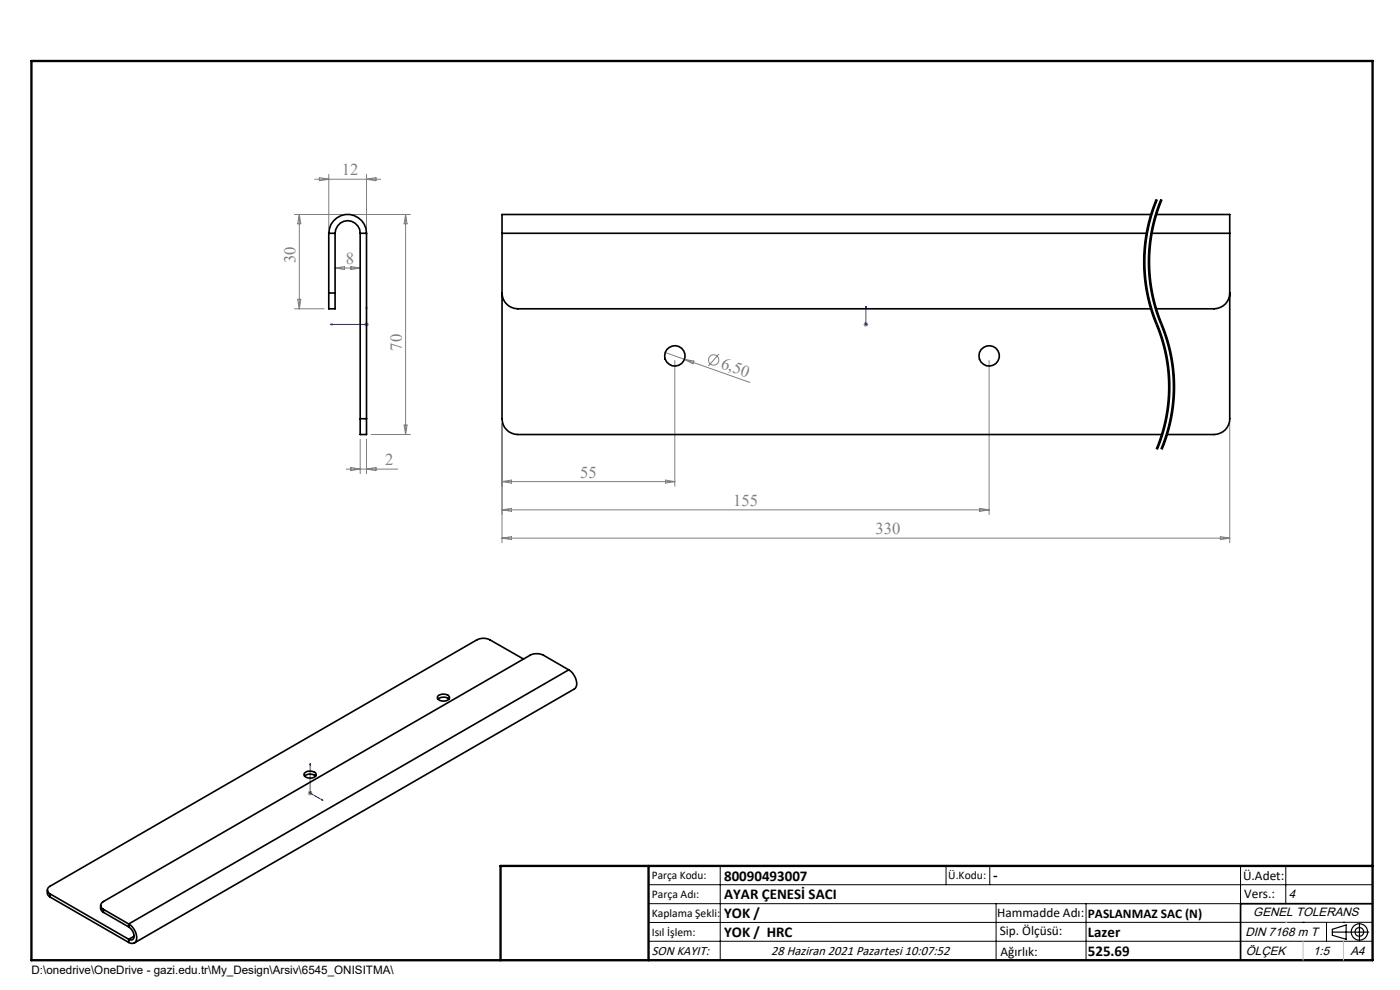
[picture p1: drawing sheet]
<svg xmlns="http://www.w3.org/2000/svg" width="297mm" height="210mm" viewBox="0 0 297 210" stroke-linecap="round" stroke-linejoin="round" font-family="sans-serif">
<g fill="none" stroke="#808080" stroke-width=".21">
<path d="M66.7 38h14.1M67.8 37.7l1.9 .3-1.9 .3zM69.7 37v11.5M77.8 37v11.5M77.8 38l2-.3v.6zM62.5 45.5h10.2M63.5 45.5l.3 2h-.7zM63.5 45.5v20M71.1 56.9h5.3M71.1 56.9l2-.4v.7zM74.4 56.5l2 .4-2 .3zM74.8 45.5h12.3"/>
<path d="M86 45.5v46.7M86 45.5l.4 2h-.7zM62.5 65.5h6.3M63.1 63.5h.7l-.3 2zM77.3 68.8h.9M77.4 68.5l.7 .7M77.8 68.3v1M78.1 68.5l-.7 .7M141.1 74.8l4.1 1.4M143.2 76.5v26.6M145.2 76.2l13.9 4.9M145.2 76.2l2 .4-.2 .6z"/>
<path d="M152.5 75.1l-2.2 2.5M183.2 68.8h1M183.3 68.5l.7 .7M183.7 68.3v1M184 68.5l-.7 .7M209.8 76.5v32.6M73.4 99.5h11M74.4 99.2l2 .3-2 .3zM76.4 93.2v7.3M77.8 93.2v7.3M77.8 99.5l2-.3v.6zM78.7 92.2h8.4"/>
<path d="M85.7 90.2h.7l-.4 2zM106.5 89.8v25.3M260.9 89.8v25.3M106.5 102.2h36.7M106.5 102.2l2-.4v.7zM106.5 108.2l2-.4v.7zM106.5 114.2l2-.4v.7zM106.5 108.2h103.3M106.5 114.2h154.4M141.2 101.8l2 .4-2 .3zM207.9 107.8l1.9 .4-1.9 .3zM258.9 113.8l2 .4-2 .3z"/>
<path d="M65.3 168.2h1M65.4 167.9l.7 .7M65.8 167.7v1M66.1 167.9l-.7 .7"/>
<circle cx="151.4" cy="76.4" r="1.1"/>
</g>
<path d="M245.4 42.3a34.5 34.5 0 0 0 0 26.5M246.4 42.3a34.5 34.5 0 0 0 0 26.5M245.4 68.8a34.5 34.5 0 0 1 0 26.5M246.4 68.8a34.5 34.5 0 0 1 0 26.5" fill="none" stroke="#000" stroke-width=".21" stroke-dasharray="6.3 1.3 1.3 1.3" stroke-dashoffset="-.3" stroke-linecap="butt"/>
<g fill="none" stroke="#000" stroke-width=".21">
<path d="M242.6 56.4l.2 3.4 .4 2.5M243 53.9a34.3 34.3 0 0 0 .4 7.5M243.6 56.4l.2 3.4M243.8 51.3l-.2 5.1M243.8 59.8l.4 2.5M244 47.2l-.7 3.3-.3 3.4M244 53.9a34.3 34.3 0 0 0 .4 7.5M244.3 44.6a34.7 34.7 0 0 0-1.7 11.8M245 43.9l-1 3.3M245 47.2l-.7 3.3-.3 3.4M245.2 42.2l-.9 2.4M245.3 44.6a34.6 34.6 0 0 0-1.5 6.7"/>
<path d="M245.4 42.3a34.9 34.9 0 0 0 .6 28.1 34.5 34.5 0 0 1-.6 24.9M245.6 42.4l-.6 1.5M246 43.9l-1 3.3M246.2 42.2l-.9 2.4M246.4 42.3a34.9 34.9 0 0 0 .6 28.1 34.5 34.5 0 0 1-.6 24.9M246.6 42.4l-.6 1.5M243.2 62.3l.6 2.5M243.4 61.4l.8 3.3 1.2 3.6M243.8 64.8l2.6 7.3M244.2 62.3l.6 2.5M244.4 61.4l.8 3.3 .8 2.5M244.8 64.8l.8 2.5a40.9 40.9 0 0 1 2.6 8"/>
<path d="M245.4 68.3l.2 .4zM245.6 68.7a34.6 34.6 0 0 1 2.5 15.9M246 67.2l1.5 3.9 .7 2.5M246.4 72.1l.8 3.2M247.2 75.3l.5 3.4M247.7 78.7a34.3 34.3 0 0 1-1.1 12.6M248.2 73.6l.7 3.3 .2 2.6v5.1M248.2 75.3l.5 3.4M248.7 78.7a34.3 34.3 0 0 1-1.1 12.6M245.9 94.6l-.3 .8M246.4 92.1l-1.2 3.1M246.6 91.2l-.2 .9"/>
<path d="M246.9 94.6l-.3 .8M247.6 91.2l-1.4 4M247.7 88a34.6 34.6 0 0 1-1.8 6.6M248.1 84.6l-.4 3.4M248.2 90.5l-1.3 4.1M248.7 88l-.5 2.5M249.1 84.6l-.4 3.4M137.6 187.7h153.6M137.6 191.7h153.6M137.6 199.7h153.6M152.8 183.7v20M200.7 183.7v4"/>
<path d="M210 183.7v4M211.3 191.7v12M230.4 191.7v12M263.2 183.7v20M272.8 183.7v8M276.4 195.6h.1M281.4 195.6v4.1M285 195.6h.1M291.2 195.6l-153.6 .1"/>
</g>
<g fill="none" stroke="#000" stroke-width=".25">
<path d="M282.6 197.7h7.8M282.6 197.1l3-.9v3l-3-.8zM288.4 195.8v3.8M106.2 203.7h185"/>
<circle cx="288.4" cy="197.7" r="1.74"/>
<circle cx="288.4" cy="197.7" r=".93"/>
</g>
<path d="M70.1 68.8l.3-.1v.2zM77.8 65l.1 .4h-.3zM77.8 65v3.8h-7.7M183.7 65v.4v-.4M183.7 68.7v.2zM183.7 68.8h.1M183.7 65v3.8M65.8 162l.1 .3-.2-.1zM65.8 162v6.2l2.7 1.6M68.2 169.6l.3 .2-.3-.1z" fill="none" stroke="#00f" stroke-width=".21"/>
<path d="M291.2 191.7h-28v12" fill="none" stroke="#000" stroke-width=".35"/>
<path d="M6.7 12.9h284.5v190.8h-284.5zM137.6 183.7v20M291.2 183.7h-185v20" fill="none" stroke="#000" stroke-width=".5"/>
<path d="M276.4 199.7v4M285 199.7v4" fill="none" stroke="#c0c0c0" stroke-width=".21"/>
<path d="M272.8 195.6h.1" fill="none" stroke="#c0c0c0" stroke-width=".25"/>
<g fill="#00f">
<path d="M77.8 65l.1 .4h-.3zM70.1 68.8l.3-.1v.2z"/>
<path d="M68.2 169.6l.3 .2-.3-.1zM65.8 162l.1 .3-.2-.1z"/>
<path d="M183.7 65v.4zM183.7 68.7v.2z"/>
</g>
<g fill="none" stroke="#000" stroke-width=".35">
<path d="M69.7 49.5a4 4 0 0 1 4-4 4 4 0 0 1 4.1 4M69.7 49.5h1.4M69.7 49.5v12.7M71.1 49.5a2.66 2.66 0 0 1 2.6-2.7 2.66 2.66 0 0 1 2.7 2.7M71.1 49.5v12.7M76.4 49.5h1.4M76.4 49.5v39.3M77.8 49.5v39.3M106.5 49.5v39.3a3.4 3.4 0 0 0 3.4 3.4h136.6M106.5 49.5h136.8M244.2 45.5h-137.7v4M244.3 49.5h16.6"/>
<path d="M245.3 45.5h15.6v4M260.9 49.5v39.3a3.3 3.3 0 0 1-3.3 3.4h-10.1M69.7 62.2v3.3h1.4v-3.3M69.7 62.2h1.4M106.5 62.2a3.4 3.4 0 0 0 3.4 3.3h134.3M260.9 62.2a3.3 3.3 0 0 1-3.3 3.3h-12.4M76.4 88.8v3.4h1.4v-3.4M76.4 88.8h1.4M111.1 139.8l-7.1-4.1a3 3 0 0 0-2.9 0l-90.5 52.3a.87 .87 0 0 0-.5 .8 .87 .87 0 0 0 .5 .8M92.9 147.7a1.69 1.69 0 0 1 2.5 .2 1.33 1.33 0 0 1-2.1 .7 .6 .6 0 0 1-.4-.9zM92.9 148.3l.5-.3a1.87 1.87 0 0 1 1.8 .3M120.7 142.1a3.4 3.4 0 0 1 1.5 3.6l-.4 .4-93.3 53.9"/>
<path d="M120.7 142.1l-5.4-3.1a3.3 3.3 0 0 0-2.8 0l-90.6 52.2a.87 .87 0 0 0-.6 .9 .87 .87 0 0 0 .6 .8M120.7 142.1l-93.4 53.9M64.6 164a1.69 1.69 0 0 1 2.5 .2 1.18 1.18 0 0 1-1.7 .8 .81 .81 0 0 1-.8-1zM64.6 164.6l.2-.1a1.89 1.89 0 0 1 2.2 .1M10.1 188.8a1.26 1.26 0 0 0 .5 1.5M10.6 189.6l16.7 9.6M10.6 189.6v.7M10.6 190.3l16.7 9.6M21.3 192.1a1.31 1.31 0 0 0 .6 1.4M21.9 193.5l5.4 3.1M21.9 192.9v.6M21.9 192.9l5.4 3.1"/>
<path d="M27.3 196a3.1 3.1 0 0 1 1.4 3.9 1.17 1.17 0 0 1-1.4 0M27.3 196.6a2.11 2.11 0 0 1 .9 2.6l-.2 .2-.7-.2M27.3 196v.6M27.3 199.2v.7M28.4 198.6l-1.1 .6"/>
<circle cx="143.2" cy="75.5" r="2.16"/>
<circle cx="209.8" cy="75.5" r="2.16"/>
</g>
<g font-size="3.5" fill="#808080">
<text x="72.5" y="37.2">12</text>
<text x="62.7" y="55.9" transform="rotate(-90 62.7 55.9)">30</text>
<text x="73.4" y="56">8</text>
<text x="85.2" y="74.4" transform="rotate(-90 85.2 74.4)">70</text>
<text x="152.7" y="78" transform="rotate(20 152.7 78)">6,50</text>
<text x="81.7" y="98.6">2</text>
<text x="123.1" y="101.3">55</text>
<text x="155.5" y="107.3">155</text>
<text x="185.7" y="113.3">330</text>
</g>
<g font-size="3.2">
<text x="153.6" y="186.8">80090493007</text>
<text x="153.6" y="190.8">AYAR ÇENESİ SACI</text>
<text x="210.7" y="186.6">-</text>
<text x="153.6" y="194.8">YOK /</text>
<text x="153.6" y="198.8">YOK / HRC</text>
<text x="230.8" y="198.7">Lazer</text>
<text x="230.8" y="202.8">525.69</text>
</g>
<g font-size="2.8">
<text x="263.7" y="186.7">Ü.Adet:</text>
<text x="263.9" y="190.5">Vers.:</text>
<text x="211.5" y="194.5">Hammadde Adı:</text>
<text x="230.8" y="194.7">PASLANMAZ SAC (N)</text>
<text x="138.3" y="202.6">SON KAYIT:</text>
<text x="163.6" y="202.6">28 Haziran 2021 Pazartesi 10:07:52</text>
<text x="212.1" y="198.4">Sip. Ölçüsü:</text>
<text x="212.2" y="202.7">Ağırlık:</text>
</g>
<g font-size="2.6">
<text x="273.4" y="190.4">4</text>
<text x="265.9" y="194.4">GENEL TOLERANS</text>
<text x="264.2" y="198.5">DIN 7168 m T</text>
<text x="264.3" y="202.6">ÖLÇEK</text>
<text x="278.5" y="202.6">1:5</text>
<text x="286.5" y="202.6">A4</text>
</g>
<g font-size="2.5">
<text x="138.3" y="186.4">Parça Kodu:</text>
<text x="138.3" y="190.5">Parça Adı:</text>
<text x="201.2" y="186.5">Ü.Kodu:</text>
<text x="138.3" y="194.5">Kaplama Şekli:</text>
<text x="138.3" y="198.6">Isıl İşlem:</text>
<text x="6.7" y="206.7">D:\onedrive\OneDrive - gazi.edu.tr\My_Design\Arsiv\6545_ONISITMA\</text>
</g>
</svg>
